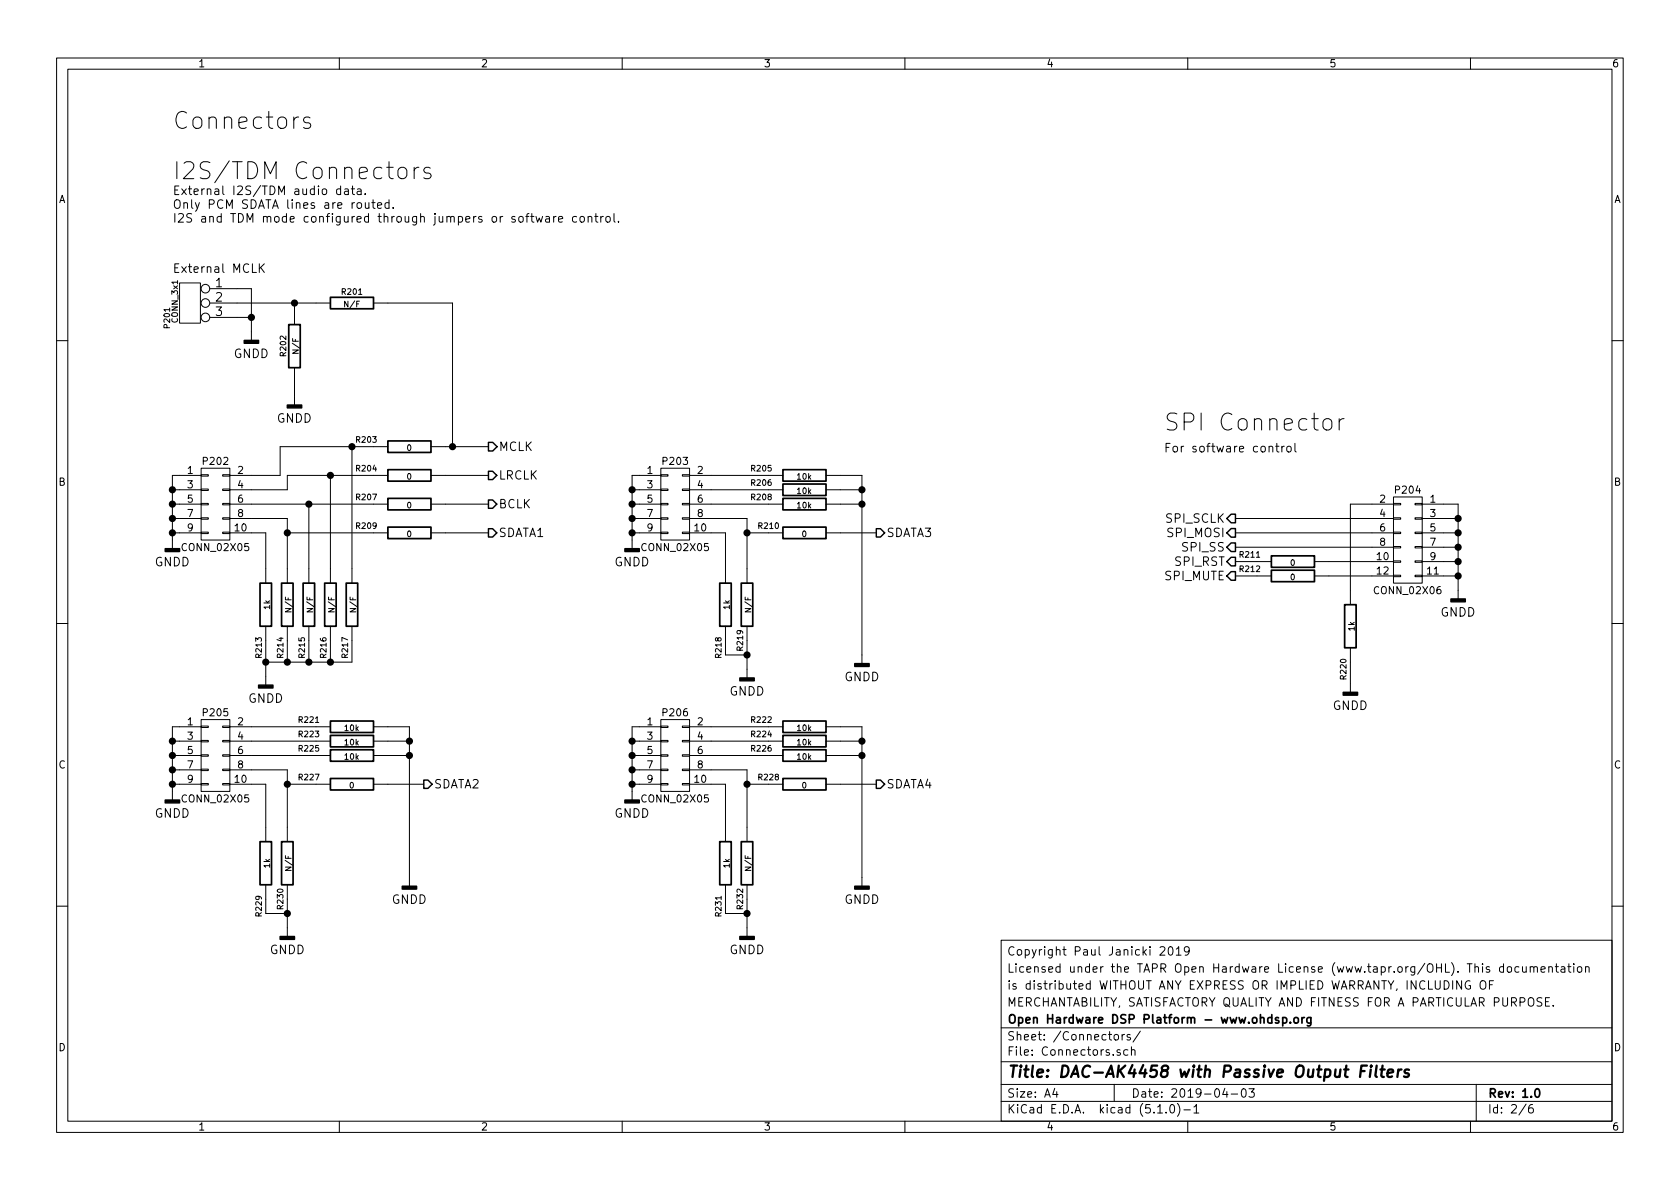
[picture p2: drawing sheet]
EESchema Schematic File Version 4
LIBS:DAC-AK4458-1.0-cache
EELAYER 29 0
EELAYER END
$Descr A4 11693 8268
encoding utf-8
Sheet 2 6
Title "DAC-AK4458 with Passive Output Filters"
Date "2019-04-03"
Rev "1.0"
Comp "Open Hardware DSP Platform - www.ohdsp.org"
Comment1 "MERCHANTABILITY, SATISFACTORY QUALITY AND FITNESS FOR A PARTICULAR PURPOSE."
Comment2 "is distributed WITHOUT ANY EXPRESS OR IMPLIED WARRANTY, INCLUDING OF "
Comment3 "Licensed under the TAPR Open Hardware License (www.tapr.org/OHL). This documentation"
Comment4 "Copyright Paul Janicki 2019"
$EndDescr
$Comp
L power:GNDD #PWR0208
U 1 1
P 1850 4700
F 0 "#PWR0208" H 1850 4450 60  0001 C CNN
F 1 "GNDD" H 1850 4550 60  0000 C CNN
F 2 "" H 1850 4700 60  0000 C CNN
F 3 "" H 1850 4700 60  0000 C CNN
	1    1850 4700
	1    0    0    -1  
$EndComp
$Comp
L power:GNDD #PWR0203
U 1 1
P 1200 3750
F 0 "#PWR0203" H 1200 3500 60  0001 C CNN
F 1 "GNDD" H 1200 3600 60  0000 C CNN
F 2 "" H 1200 3750 60  0000 C CNN
F 3 "" H 1200 3750 60  0000 C CNN
	1    1200 3750
	-1   0    0    -1  
$EndComp
Text HLabel 3400 3100 2    60   Output ~ 6
MCLK
Text Notes 8100 3000 0    118  ~ 6
SPI Connector
$Comp
L power:GNDD #PWR0214
U 1 1
P 2000 6450
F 0 "#PWR0214" H 2000 6200 60  0001 C CNN
F 1 "GNDD" H 2000 6300 60  0000 C CNN
F 2 "" H 2000 6450 60  0000 C CNN
F 3 "" H 2000 6450 60  0000 C CNN
	1    2000 6450
	1    0    0    -1  
$EndComp
$Comp
L power:GNDD #PWR0210
U 1 1
P 1200 5500
F 0 "#PWR0210" H 1200 5250 60  0001 C CNN
F 1 "GNDD" H 1200 5350 60  0000 C CNN
F 2 "" H 1200 5500 60  0000 C CNN
F 3 "" H 1200 5500 60  0000 C CNN
	1    1200 5500
	-1   0    0    -1  
$EndComp
$Comp
L power:GNDD #PWR0207
U 1 1
P 5200 4650
F 0 "#PWR0207" H 5200 4400 60  0001 C CNN
F 1 "GNDD" H 5200 4500 60  0000 C CNN
F 2 "" H 5200 4650 60  0000 C CNN
F 3 "" H 5200 4650 60  0000 C CNN
	1    5200 4650
	1    0    0    -1  
$EndComp
$Comp
L power:GNDD #PWR0204
U 1 1
P 4400 3750
F 0 "#PWR0204" H 4400 3500 60  0001 C CNN
F 1 "GNDD" H 4400 3600 60  0000 C CNN
F 2 "" H 4400 3750 60  0000 C CNN
F 3 "" H 4400 3750 60  0000 C CNN
	1    4400 3750
	-1   0    0    -1  
$EndComp
$Comp
L power:GNDD #PWR0215
U 1 1
P 5200 6450
F 0 "#PWR0215" H 5200 6200 60  0001 C CNN
F 1 "GNDD" H 5200 6300 60  0000 C CNN
F 2 "" H 5200 6450 60  0000 C CNN
F 3 "" H 5200 6450 60  0000 C CNN
	1    5200 6450
	1    0    0    -1  
$EndComp
$Comp
L power:GNDD #PWR0211
U 1 1
P 4400 5500
F 0 "#PWR0211" H 4400 5250 60  0001 C CNN
F 1 "GNDD" H 4400 5350 60  0000 C CNN
F 2 "" H 4400 5500 60  0000 C CNN
F 3 "" H 4400 5500 60  0000 C CNN
	1    4400 5500
	-1   0    0    -1  
$EndComp
Text HLabel 3400 3300 2    59   Output ~ 6
LRCLK
Text HLabel 3400 3500 2    59   Output ~ 6
BCLK
Text HLabel 3400 3700 2    59   Output ~ 6
SDATA1
Text HLabel 2950 5450 2    59   Output ~ 6
SDATA2
Text HLabel 6100 3700 2    59   Output ~ 6
SDATA3
Text HLabel 6100 5450 2    59   Output ~ 6
SDATA4
$Comp
L power:GNDD #PWR0212
U 1 1
P 2850 6100
F 0 "#PWR0212" H 2850 5850 60  0001 C CNN
F 1 "GNDD" H 2850 5950 60  0000 C CNN
F 2 "" H 2850 6100 60  0000 C CNN
F 3 "" H 2850 6100 60  0000 C CNN
	1    2850 6100
	-1   0    0    -1  
$EndComp
$Comp
L power:GNDD #PWR0206
U 1 1
P 6000 4550
F 0 "#PWR0206" H 6000 4300 60  0001 C CNN
F 1 "GNDD" H 6000 4400 60  0000 C CNN
F 2 "" H 6000 4550 60  0000 C CNN
F 3 "" H 6000 4550 60  0000 C CNN
	1    6000 4550
	1    0    0    -1  
$EndComp
$Comp
L power:GNDD #PWR0213
U 1 1
P 6000 6100
F 0 "#PWR0213" H 6000 5850 60  0001 C CNN
F 1 "GNDD" H 6000 5950 60  0000 C CNN
F 2 "" H 6000 6100 60  0000 C CNN
F 3 "" H 6000 6100 60  0000 C CNN
	1    6000 6100
	1    0    0    -1  
$EndComp
$Comp
L power:GNDD #PWR0201
U 1 1
P 1750 2300
F 0 "#PWR0201" H 1750 2050 60  0001 C CNN
F 1 "GNDD" H 1750 2150 60  0000 C CNN
F 2 "" H 1750 2300 60  0000 C CNN
F 3 "" H 1750 2300 60  0000 C CNN
	1    1750 2300
	-1   0    0    -1  
$EndComp
$Comp
L power:GNDD #PWR0202
U 1 1
P 2050 2750
F 0 "#PWR0202" H 2050 2500 60  0001 C CNN
F 1 "GNDD" H 2050 2600 60  0000 C CNN
F 2 "" H 2050 2750 60  0000 C CNN
F 3 "" H 2050 2750 60  0000 C CNN
	1    2050 2750
	-1   0    0    -1  
$EndComp
Text Notes 1200 1250 0    118  ~ 6
I2S/TDM Connectors
Text Notes 1200 1900 0    60   ~ 6
External MCLK
Text Notes 1200 1550 0    60   ~ 6
External I2S/TDM audio data. \nOnly PCM SDATA lines are routed.\nI2S and TDM mode configured through jumpers or software control.
Text HLabel 8600 3600 0    60   Output ~ 6
SPI_SCLK
Text HLabel 8600 3700 0    60   Output ~ 6
SPI_MOSI
Text HLabel 8600 3800 0    60   Output ~ 6
SPI_SS
Text HLabel 8600 4000 0    60   Output ~ 6
SPI_MUTE
Text HLabel 8600 3900 0    60   Output ~ 6
SPI_RST
$Comp
L power:GNDD #PWR0205
U 1 1
P 10150 4100
F 0 "#PWR0205" H 10150 3850 60  0001 C CNN
F 1 "GNDD" H 10150 3950 60  0000 C CNN
F 2 "" H 10150 4100 60  0000 C CNN
F 3 "" H 10150 4100 60  0000 C CNN
	1    10150 4100
	-1   0    0    -1  
$EndComp
Wire Wire Line
	8600 4000 8750 4000
Wire Wire Line
	8600 3900 8750 3900
Wire Wire Line
	8600 3800 9550 3800
Wire Wire Line
	8600 3700 9550 3700
Wire Wire Line
	8600 3600 9550 3600
Wire Wire Line
	10150 3500 10150 3600
Wire Wire Line
	10150 4000 10050 4000
Wire Wire Line
	10050 3900 10150 3900
Connection ~ 10150 4000
Wire Wire Line
	10050 3800 10150 3800
Connection ~ 10150 3900
Wire Wire Line
	10050 3700 10150 3700
Connection ~ 10150 3800
Wire Wire Line
	10050 3600 10150 3600
Connection ~ 10150 3700
Wire Wire Line
	10050 3500 10150 3500
Connection ~ 10150 3600
Wire Wire Line
	9550 3900 9250 3900
Connection ~ 5200 5450
Connection ~ 2000 5450
Connection ~ 2450 3100
Connection ~ 2300 3300
Connection ~ 2150 3500
Connection ~ 2000 3700
Wire Wire Line
	2050 2750 2050 2650
Connection ~ 2050 2100
Wire Wire Line
	2050 2150 2050 2100
Connection ~ 1750 2200
Wire Wire Line
	1750 2200 1650 2200
Connection ~ 3150 3100
Wire Wire Line
	3150 2100 3150 3100
Wire Wire Line
	2700 2100 3150 2100
Wire Wire Line
	1650 2100 2050 2100
Wire Wire Line
	1750 2000 1750 2200
Wire Wire Line
	6000 5050 6000 5150
Wire Wire Line
	4950 5250 5350 5250
Wire Wire Line
	4950 5150 5350 5150
Wire Wire Line
	5350 5050 4950 5050
Connection ~ 6000 5150
Wire Wire Line
	5850 5050 6000 5050
Connection ~ 6000 5250
Wire Wire Line
	5850 5150 6000 5150
Wire Wire Line
	5850 5250 6000 5250
Connection ~ 6000 3400
Wire Wire Line
	5850 3300 6000 3300
Connection ~ 6000 3500
Wire Wire Line
	6000 3300 6000 3400
Wire Wire Line
	5850 3400 6000 3400
Wire Wire Line
	6000 3500 5850 3500
Wire Wire Line
	2450 3950 2450 3100
Connection ~ 2300 4600
Wire Wire Line
	2450 4600 2450 4450
Connection ~ 2850 5150
Wire Wire Line
	2700 5050 2850 5050
Connection ~ 2850 5250
Wire Wire Line
	2850 5050 2850 5150
Wire Wire Line
	2700 5150 2850 5150
Wire Wire Line
	2850 5250 2700 5250
Wire Wire Line
	2200 5250 1750 5250
Wire Wire Line
	1750 5050 2200 5050
Wire Wire Line
	1750 5150 2200 5150
Connection ~ 4400 5150
Wire Wire Line
	4400 5050 4450 5050
Connection ~ 4400 5250
Wire Wire Line
	4400 5150 4450 5150
Connection ~ 4400 5350
Wire Wire Line
	4400 5250 4450 5250
Connection ~ 4400 5450
Wire Wire Line
	4400 5350 4450 5350
Wire Wire Line
	4400 5450 4450 5450
Wire Wire Line
	4400 5050 4400 5150
Wire Wire Line
	5200 6250 5200 6350
Wire Wire Line
	5850 5450 6100 5450
Wire Wire Line
	4950 5350 5200 5350
Wire Wire Line
	5200 5350 5200 5450
Wire Wire Line
	5200 5450 5350 5450
Wire Wire Line
	4950 5450 5050 5450
Connection ~ 4400 3400
Wire Wire Line
	4400 3300 4450 3300
Connection ~ 4400 3500
Wire Wire Line
	4400 3400 4450 3400
Connection ~ 4400 3600
Wire Wire Line
	4400 3500 4450 3500
Connection ~ 4400 3700
Wire Wire Line
	4400 3600 4450 3600
Wire Wire Line
	4400 3700 4450 3700
Wire Wire Line
	4400 3300 4400 3400
Wire Wire Line
	5200 4450 5200 4550
Wire Wire Line
	5850 3700 6100 3700
Wire Wire Line
	4950 3700 5050 3700
Connection ~ 1200 5150
Wire Wire Line
	1200 5050 1250 5050
Connection ~ 1200 5250
Wire Wire Line
	1200 5150 1250 5150
Connection ~ 1200 5350
Wire Wire Line
	1200 5250 1250 5250
Connection ~ 1200 5450
Wire Wire Line
	1200 5350 1250 5350
Wire Wire Line
	1200 5450 1250 5450
Wire Wire Line
	1200 5050 1200 5150
Wire Wire Line
	2000 6250 2000 6350
Wire Wire Line
	2700 5450 2950 5450
Wire Wire Line
	1750 5350 2000 5350
Wire Wire Line
	2000 5350 2000 5450
Wire Wire Line
	2000 5450 2200 5450
Wire Wire Line
	1750 5450 1850 5450
Wire Wire Line
	3100 3100 3150 3100
Wire Wire Line
	1950 3100 2450 3100
Wire Wire Line
	1950 3300 1950 3100
Connection ~ 1200 3400
Wire Wire Line
	1200 3300 1250 3300
Connection ~ 1200 3500
Wire Wire Line
	1200 3400 1250 3400
Connection ~ 1200 3600
Wire Wire Line
	1200 3500 1250 3500
Connection ~ 1200 3700
Wire Wire Line
	1200 3600 1250 3600
Wire Wire Line
	1200 3700 1250 3700
Wire Wire Line
	1200 3300 1200 3400
Wire Wire Line
	2150 4600 2150 4450
Wire Wire Line
	1850 4600 2000 4600
Connection ~ 2000 4600
Wire Wire Line
	2300 4600 2300 4450
Connection ~ 2150 4600
Wire Wire Line
	3100 3700 3400 3700
Wire Wire Line
	2150 3950 2150 3500
Wire Wire Line
	3100 3500 3400 3500
Wire Wire Line
	3100 3300 3400 3300
Wire Wire Line
	1750 3400 2000 3400
Wire Wire Line
	2000 3400 2000 3300
Wire Wire Line
	2000 3300 2300 3300
Wire Wire Line
	1750 3500 2150 3500
Wire Wire Line
	1750 3600 2000 3600
Wire Wire Line
	2000 3600 2000 3700
Wire Wire Line
	2000 3700 2600 3700
Wire Wire Line
	1750 3700 1850 3700
Wire Wire Line
	1750 3300 1950 3300
Wire Wire Line
	2300 3300 2300 3950
$Comp
L MyKiCadLibs-Lib:CONN_02X05 P202
U 1 1
P 1500 3500
F 0 "P202" H 1500 3800 50  0000 C CNN
F 1 "CONN_02X05" H 1500 3200 50  0000 C CNN
F 2 "MyKiCadLibs-Footprints:CONN_DIL_2X5_BOX_1MM" H 1500 2300 60  0001 C CNN
F 3 "" H 1500 2300 60  0000 C CNN
F 4 "2x5 2.54mm pitch box header" H 1500 3100 40  0001 C CNN "Description"
	1    1500 3500
	1    0    0    -1  
$EndComp
$Comp
L MyKiCadLibs-Lib:CONN_02X05 P205
U 1 1
P 1500 5250
F 0 "P205" H 1500 5550 50  0000 C CNN
F 1 "CONN_02X05" H 1500 4950 50  0000 C CNN
F 2 "MyKiCadLibs-Footprints:CONN_DIL_2X5_BOX_1MM" H 1500 4050 60  0001 C CNN
F 3 "" H 1500 4050 60  0000 C CNN
F 4 "2x5 2.54mm pitch box header" H 1500 4850 40  0001 C CNN "Description"
	1    1500 5250
	1    0    0    -1  
$EndComp
$Comp
L MyKiCadLibs-Lib:CONN_02X05 P203
U 1 1
P 4700 3500
F 0 "P203" H 4700 3800 50  0000 C CNN
F 1 "CONN_02X05" H 4700 3200 50  0000 C CNN
F 2 "MyKiCadLibs-Footprints:CONN_DIL_2X5_BOX_1MM" H 4700 2300 60  0001 C CNN
F 3 "" H 4700 2300 60  0000 C CNN
F 4 "2x5 2.54mm pitch box header" H 4700 3100 40  0001 C CNN "Description"
	1    4700 3500
	1    0    0    -1  
$EndComp
$Comp
L MyKiCadLibs-Lib:CONN_02X05 P206
U 1 1
P 4700 5250
F 0 "P206" H 4700 5550 50  0000 C CNN
F 1 "CONN_02X05" H 4700 4950 50  0000 C CNN
F 2 "MyKiCadLibs-Footprints:CONN_DIL_2X5_BOX_1MM" H 4700 4050 60  0001 C CNN
F 3 "" H 4700 4050 60  0000 C CNN
F 4 "2x5 2.54mm pitch box header" H 4700 4850 40  0001 C CNN "Description"
	1    4700 5250
	1    0    0    -1  
$EndComp
$Comp
L MyKiCadLibs-Lib:CONN_02X06 P204
U 1 1
P 9800 3750
F 0 "P204" H 9800 4100 50  0000 C CNN
F 1 "CONN_02X06" H 9800 3400 50  0000 C CNN
F 2 "MyKiCadLibs-Footprints:CONN_DIL_2X6_BOX_1MM" H 9800 2550 60  0001 C CNN
F 3 "" H 9800 2550 60  0000 C CNN
F 4 "2x6 2.54mm pitch box header" H 9800 3300 40  0001 C CNN "Description"
	1    9800 3750
	-1   0    0    -1  
$EndComp
Wire Wire Line
	1750 2000 1650 2000
$Comp
L MyKiCadLibs-Lib:CONN_3x1 P201
U 1 1
P 1650 2000
F 0 "P201" V 2135 1795 40  0000 C CNN
F 1 "CONN_3x1" V 2080 1910 40  0000 C CNN
F 2 "MyKiCadLibs-Footprints:CONN_SIL_3_1MM" H 1990 1890 60  0001 C CNN
F 3 "" H 1990 1890 60  0000 C CNN
F 4 "1x3 2.54mm pitch pin header" H 1900 1700 40  0001 C CNN "Description"
	1    1650 2000
	-1   0    0    -1  
$EndComp
$Comp
L MyKiCadLibs-Lib:R R201
U 1 1
P 2450 2100
F 0 "R201" V 2370 2100 40  0000 C CNN
F 1 "N/F" V 2457 2101 40  0000 C CNN
F 2 "MyKiCadLibs-Footprints:SMD-0805" V 2380 2100 30  0001 C CNN
F 3 "" V 2370 2100 30  0000 C CNN
F 4 "100mW" V 2550 2100 40  0001 C CNN "Power"
F 5 "Thick or thin film resistor" V 2695 2100 40  0001 C CNN "Description"
F 6 "0805" V 2625 2100 40  0001 C CNN "Size"
F 7 "1%" V 2775 2100 40  0001 C CNN "Tolerance"
	1    2450 2100
	0    -1   1    0   
$EndComp
$Comp
L MyKiCadLibs-Lib:R R202
U 1 1
P 2050 2400
F 0 "R202" V 1970 2400 40  0000 C CNN
F 1 "N/F" V 2057 2401 40  0000 C CNN
F 2 "MyKiCadLibs-Footprints:SMD-0805" V 1980 2400 30  0001 C CNN
F 3 "" V 1970 2400 30  0000 C CNN
F 4 "100mW" V 2150 2400 40  0001 C CNN "Power"
F 5 "Thick or thin film resistor" V 2295 2400 40  0001 C CNN "Description"
F 6 "0805" V 2225 2400 40  0001 C CNN "Size"
F 7 "1%" V 2375 2400 40  0001 C CNN "Tolerance"
	1    2050 2400
	1    0    0    1   
$EndComp
$Comp
L MyKiCadLibs-Lib:R R203
U 1 1
P 2850 3100
F 0 "R203" V 2800 3400 40  0000 C CNN
F 1 "0" V 2857 3101 40  0000 C CNN
F 2 "MyKiCadLibs-Footprints:SMD-0805" V 2780 3100 30  0001 C CNN
F 3 "" V 2770 3100 30  0000 C CNN
F 4 "100mW" V 2950 3100 40  0001 C CNN "Power"
F 5 "Thick or thin film resistor" V 3095 3100 40  0001 C CNN "Description"
F 6 "0805" V 3025 3100 40  0001 C CNN "Size"
F 7 "1%" V 3175 3100 40  0001 C CNN "Tolerance"
	1    2850 3100
	0    -1   1    0   
$EndComp
$Comp
L MyKiCadLibs-Lib:R R204
U 1 1
P 2850 3300
F 0 "R204" V 2800 3600 40  0000 C CNN
F 1 "0" V 2857 3301 40  0000 C CNN
F 2 "MyKiCadLibs-Footprints:SMD-0805" V 2780 3300 30  0001 C CNN
F 3 "" V 2770 3300 30  0000 C CNN
F 4 "100mW" V 2950 3300 40  0001 C CNN "Power"
F 5 "Thick or thin film resistor" V 3095 3300 40  0001 C CNN "Description"
F 6 "0805" V 3025 3300 40  0001 C CNN "Size"
F 7 "1%" V 3175 3300 40  0001 C CNN "Tolerance"
	1    2850 3300
	0    -1   1    0   
$EndComp
$Comp
L MyKiCadLibs-Lib:R R207
U 1 1
P 2850 3500
F 0 "R207" V 2800 3800 40  0000 C CNN
F 1 "0" V 2857 3501 40  0000 C CNN
F 2 "MyKiCadLibs-Footprints:SMD-0805" V 2780 3500 30  0001 C CNN
F 3 "" V 2770 3500 30  0000 C CNN
F 4 "100mW" V 2950 3500 40  0001 C CNN "Power"
F 5 "Thick or thin film resistor" V 3095 3500 40  0001 C CNN "Description"
F 6 "0805" V 3025 3500 40  0001 C CNN "Size"
F 7 "1%" V 3175 3500 40  0001 C CNN "Tolerance"
	1    2850 3500
	0    -1   1    0   
$EndComp
$Comp
L MyKiCadLibs-Lib:R R209
U 1 1
P 2850 3700
F 0 "R209" V 2800 4000 40  0000 C CNN
F 1 "0" V 2857 3701 40  0000 C CNN
F 2 "MyKiCadLibs-Footprints:SMD-0805" V 2780 3700 30  0001 C CNN
F 3 "" V 2770 3700 30  0000 C CNN
F 4 "100mW" V 2950 3700 40  0001 C CNN "Power"
F 5 "Thick or thin film resistor" V 3095 3700 40  0001 C CNN "Description"
F 6 "0805" V 3025 3700 40  0001 C CNN "Size"
F 7 "1%" V 3175 3700 40  0001 C CNN "Tolerance"
	1    2850 3700
	0    -1   1    0   
$EndComp
$Comp
L MyKiCadLibs-Lib:R R214
U 1 1
P 2000 4200
F 0 "R214" V 1950 4500 40  0000 C CNN
F 1 "N/F" V 2007 4201 40  0000 C CNN
F 2 "MyKiCadLibs-Footprints:SMD-0805" V 1930 4200 30  0001 C CNN
F 3 "" V 1920 4200 30  0000 C CNN
F 4 "100mW" V 2100 4200 40  0001 C CNN "Power"
F 5 "Thick or thin film resistor" V 2245 4200 40  0001 C CNN "Description"
F 6 "0805" V 2175 4200 40  0001 C CNN "Size"
F 7 "1%" V 2325 4200 40  0001 C CNN "Tolerance"
	1    2000 4200
	1    0    0    1   
$EndComp
$Comp
L MyKiCadLibs-Lib:R R215
U 1 1
P 2150 4200
F 0 "R215" V 2100 4500 40  0000 C CNN
F 1 "N/F" V 2157 4201 40  0000 C CNN
F 2 "MyKiCadLibs-Footprints:SMD-0805" V 2080 4200 30  0001 C CNN
F 3 "" V 2070 4200 30  0000 C CNN
F 4 "100mW" V 2250 4200 40  0001 C CNN "Power"
F 5 "Thick or thin film resistor" V 2395 4200 40  0001 C CNN "Description"
F 6 "0805" V 2325 4200 40  0001 C CNN "Size"
F 7 "1%" V 2475 4200 40  0001 C CNN "Tolerance"
	1    2150 4200
	1    0    0    1   
$EndComp
$Comp
L MyKiCadLibs-Lib:R R216
U 1 1
P 2300 4200
F 0 "R216" V 2250 4500 40  0000 C CNN
F 1 "N/F" V 2307 4201 40  0000 C CNN
F 2 "MyKiCadLibs-Footprints:SMD-0805" V 2230 4200 30  0001 C CNN
F 3 "" V 2220 4200 30  0000 C CNN
F 4 "100mW" V 2400 4200 40  0001 C CNN "Power"
F 5 "Thick or thin film resistor" V 2545 4200 40  0001 C CNN "Description"
F 6 "0805" V 2475 4200 40  0001 C CNN "Size"
F 7 "1%" V 2625 4200 40  0001 C CNN "Tolerance"
	1    2300 4200
	1    0    0    1   
$EndComp
$Comp
L MyKiCadLibs-Lib:R R217
U 1 1
P 2450 4200
F 0 "R217" V 2400 4500 40  0000 C CNN
F 1 "N/F" V 2457 4201 40  0000 C CNN
F 2 "MyKiCadLibs-Footprints:SMD-0805" V 2380 4200 30  0001 C CNN
F 3 "" V 2370 4200 30  0000 C CNN
F 4 "100mW" V 2550 4200 40  0001 C CNN "Power"
F 5 "Thick or thin film resistor" V 2695 4200 40  0001 C CNN "Description"
F 6 "0805" V 2625 4200 40  0001 C CNN "Size"
F 7 "1%" V 2775 4200 40  0001 C CNN "Tolerance"
	1    2450 4200
	1    0    0    1   
$EndComp
$Comp
L MyKiCadLibs-Lib:R R221
U 1 1
P 2450 5050
F 0 "R221" V 2400 5350 40  0000 C CNN
F 1 "10k" V 2457 5051 40  0000 C CNN
F 2 "MyKiCadLibs-Footprints:SMD-0805" V 2380 5050 30  0001 C CNN
F 3 "" V 2370 5050 30  0000 C CNN
F 4 "100mW" V 2550 5050 40  0001 C CNN "Power"
F 5 "Thick or thin film resistor" V 2695 5050 40  0001 C CNN "Description"
F 6 "0805" V 2625 5050 40  0001 C CNN "Size"
F 7 "1%" V 2775 5050 40  0001 C CNN "Tolerance"
	1    2450 5050
	0    -1   1    0   
$EndComp
$Comp
L MyKiCadLibs-Lib:R R223
U 1 1
P 2450 5150
F 0 "R223" V 2400 5450 40  0000 C CNN
F 1 "10k" V 2457 5151 40  0000 C CNN
F 2 "MyKiCadLibs-Footprints:SMD-0805" V 2380 5150 30  0001 C CNN
F 3 "" V 2370 5150 30  0000 C CNN
F 4 "100mW" V 2550 5150 40  0001 C CNN "Power"
F 5 "Thick or thin film resistor" V 2695 5150 40  0001 C CNN "Description"
F 6 "0805" V 2625 5150 40  0001 C CNN "Size"
F 7 "1%" V 2775 5150 40  0001 C CNN "Tolerance"
	1    2450 5150
	0    -1   1    0   
$EndComp
$Comp
L MyKiCadLibs-Lib:R R225
U 1 1
P 2450 5250
F 0 "R225" V 2400 5550 40  0000 C CNN
F 1 "10k" V 2457 5251 40  0000 C CNN
F 2 "MyKiCadLibs-Footprints:SMD-0805" V 2380 5250 30  0001 C CNN
F 3 "" V 2370 5250 30  0000 C CNN
F 4 "100mW" V 2550 5250 40  0001 C CNN "Power"
F 5 "Thick or thin film resistor" V 2695 5250 40  0001 C CNN "Description"
F 6 "0805" V 2625 5250 40  0001 C CNN "Size"
F 7 "1%" V 2775 5250 40  0001 C CNN "Tolerance"
	1    2450 5250
	0    -1   1    0   
$EndComp
$Comp
L MyKiCadLibs-Lib:R R227
U 1 1
P 2450 5450
F 0 "R227" V 2400 5750 40  0000 C CNN
F 1 "0" V 2457 5451 40  0000 C CNN
F 2 "MyKiCadLibs-Footprints:SMD-0805" V 2380 5450 30  0001 C CNN
F 3 "" V 2370 5450 30  0000 C CNN
F 4 "100mW" V 2550 5450 40  0001 C CNN "Power"
F 5 "Thick or thin film resistor" V 2695 5450 40  0001 C CNN "Description"
F 6 "0805" V 2625 5450 40  0001 C CNN "Size"
F 7 "1%" V 2775 5450 40  0001 C CNN "Tolerance"
	1    2450 5450
	0    -1   1    0   
$EndComp
$Comp
L MyKiCadLibs-Lib:R R230
U 1 1
P 2000 6000
F 0 "R230" V 1950 6250 40  0000 C CNN
F 1 "N/F" V 2007 6001 40  0000 C CNN
F 2 "MyKiCadLibs-Footprints:SMD-0805" V 1930 6000 30  0001 C CNN
F 3 "" V 1920 6000 30  0000 C CNN
F 4 "100mW" V 2100 6000 40  0001 C CNN "Power"
F 5 "Thick or thin film resistor" V 2245 6000 40  0001 C CNN "Description"
F 6 "0805" V 2175 6000 40  0001 C CNN "Size"
F 7 "1%" V 2325 6000 40  0001 C CNN "Tolerance"
	1    2000 6000
	1    0    0    1   
$EndComp
Wire Wire Line
	5200 3700 5350 3700
Wire Wire Line
	5200 3600 5200 3700
Wire Wire Line
	4950 3600 5200 3600
Wire Wire Line
	5350 3300 4950 3300
Wire Wire Line
	4950 3400 5350 3400
Wire Wire Line
	4950 3500 5350 3500
Connection ~ 5200 3700
$Comp
L MyKiCadLibs-Lib:R R205
U 1 1
P 5600 3300
F 0 "R205" V 5550 3600 40  0000 C CNN
F 1 "10k" V 5607 3301 40  0000 C CNN
F 2 "MyKiCadLibs-Footprints:SMD-0805" V 5530 3300 30  0001 C CNN
F 3 "" V 5520 3300 30  0000 C CNN
F 4 "100mW" V 5700 3300 40  0001 C CNN "Power"
F 5 "Thick or thin film resistor" V 5845 3300 40  0001 C CNN "Description"
F 6 "0805" V 5775 3300 40  0001 C CNN "Size"
F 7 "1%" V 5925 3300 40  0001 C CNN "Tolerance"
	1    5600 3300
	0    -1   1    0   
$EndComp
$Comp
L MyKiCadLibs-Lib:R R206
U 1 1
P 5600 3400
F 0 "R206" V 5550 3700 40  0000 C CNN
F 1 "10k" V 5607 3401 40  0000 C CNN
F 2 "MyKiCadLibs-Footprints:SMD-0805" V 5530 3400 30  0001 C CNN
F 3 "" V 5520 3400 30  0000 C CNN
F 4 "100mW" V 5700 3400 40  0001 C CNN "Power"
F 5 "Thick or thin film resistor" V 5845 3400 40  0001 C CNN "Description"
F 6 "0805" V 5775 3400 40  0001 C CNN "Size"
F 7 "1%" V 5925 3400 40  0001 C CNN "Tolerance"
	1    5600 3400
	0    -1   1    0   
$EndComp
$Comp
L MyKiCadLibs-Lib:R R208
U 1 1
P 5600 3500
F 0 "R208" V 5550 3800 40  0000 C CNN
F 1 "10k" V 5607 3501 40  0000 C CNN
F 2 "MyKiCadLibs-Footprints:SMD-0805" V 5530 3500 30  0001 C CNN
F 3 "" V 5520 3500 30  0000 C CNN
F 4 "100mW" V 5700 3500 40  0001 C CNN "Power"
F 5 "Thick or thin film resistor" V 5845 3500 40  0001 C CNN "Description"
F 6 "0805" V 5775 3500 40  0001 C CNN "Size"
F 7 "1%" V 5925 3500 40  0001 C CNN "Tolerance"
	1    5600 3500
	0    -1   1    0   
$EndComp
$Comp
L MyKiCadLibs-Lib:R R222
U 1 1
P 5600 5050
F 0 "R222" V 5550 5350 40  0000 C CNN
F 1 "10k" V 5607 5051 40  0000 C CNN
F 2 "MyKiCadLibs-Footprints:SMD-0805" V 5530 5050 30  0001 C CNN
F 3 "" V 5520 5050 30  0000 C CNN
F 4 "100mW" V 5700 5050 40  0001 C CNN "Power"
F 5 "Thick or thin film resistor" V 5845 5050 40  0001 C CNN "Description"
F 6 "0805" V 5775 5050 40  0001 C CNN "Size"
F 7 "1%" V 5925 5050 40  0001 C CNN "Tolerance"
	1    5600 5050
	0    -1   1    0   
$EndComp
$Comp
L MyKiCadLibs-Lib:R R224
U 1 1
P 5600 5150
F 0 "R224" V 5550 5450 40  0000 C CNN
F 1 "10k" V 5607 5151 40  0000 C CNN
F 2 "MyKiCadLibs-Footprints:SMD-0805" V 5530 5150 30  0001 C CNN
F 3 "" V 5520 5150 30  0000 C CNN
F 4 "100mW" V 5700 5150 40  0001 C CNN "Power"
F 5 "Thick or thin film resistor" V 5845 5150 40  0001 C CNN "Description"
F 6 "0805" V 5775 5150 40  0001 C CNN "Size"
F 7 "1%" V 5925 5150 40  0001 C CNN "Tolerance"
	1    5600 5150
	0    -1   1    0   
$EndComp
$Comp
L MyKiCadLibs-Lib:R R226
U 1 1
P 5600 5250
F 0 "R226" V 5550 5550 40  0000 C CNN
F 1 "10k" V 5607 5251 40  0000 C CNN
F 2 "MyKiCadLibs-Footprints:SMD-0805" V 5530 5250 30  0001 C CNN
F 3 "" V 5520 5250 30  0000 C CNN
F 4 "100mW" V 5700 5250 40  0001 C CNN "Power"
F 5 "Thick or thin film resistor" V 5845 5250 40  0001 C CNN "Description"
F 6 "0805" V 5775 5250 40  0001 C CNN "Size"
F 7 "1%" V 5925 5250 40  0001 C CNN "Tolerance"
	1    5600 5250
	0    -1   1    0   
$EndComp
$Comp
L MyKiCadLibs-Lib:R R210
U 1 1
P 5600 3700
F 0 "R210" V 5550 3950 40  0000 C CNN
F 1 "0" V 5607 3701 40  0000 C CNN
F 2 "MyKiCadLibs-Footprints:SMD-0805" V 5530 3700 30  0001 C CNN
F 3 "" V 5520 3700 30  0000 C CNN
F 4 "100mW" V 5700 3700 40  0001 C CNN "Power"
F 5 "Thick or thin film resistor" V 5845 3700 40  0001 C CNN "Description"
F 6 "0805" V 5775 3700 40  0001 C CNN "Size"
F 7 "1%" V 5925 3700 40  0001 C CNN "Tolerance"
	1    5600 3700
	0    -1   1    0   
$EndComp
$Comp
L MyKiCadLibs-Lib:R R228
U 1 1
P 5600 5450
F 0 "R228" V 5550 5700 40  0000 C CNN
F 1 "0" V 5607 5451 40  0000 C CNN
F 2 "MyKiCadLibs-Footprints:SMD-0805" V 5530 5450 30  0001 C CNN
F 3 "" V 5520 5450 30  0000 C CNN
F 4 "100mW" V 5700 5450 40  0001 C CNN "Power"
F 5 "Thick or thin film resistor" V 5845 5450 40  0001 C CNN "Description"
F 6 "0805" V 5775 5450 40  0001 C CNN "Size"
F 7 "1%" V 5925 5450 40  0001 C CNN "Tolerance"
	1    5600 5450
	0    -1   1    0   
$EndComp
$Comp
L MyKiCadLibs-Lib:R R219
U 1 1
P 5200 4200
F 0 "R219" V 5150 4450 40  0000 C CNN
F 1 "N/F" V 5207 4201 40  0000 C CNN
F 2 "MyKiCadLibs-Footprints:SMD-0805" V 5130 4200 30  0001 C CNN
F 3 "" V 5120 4200 30  0000 C CNN
F 4 "100mW" V 5300 4200 40  0001 C CNN "Power"
F 5 "Thick or thin film resistor" V 5445 4200 40  0001 C CNN "Description"
F 6 "0805" V 5375 4200 40  0001 C CNN "Size"
F 7 "1%" V 5525 4200 40  0001 C CNN "Tolerance"
	1    5200 4200
	1    0    0    1   
$EndComp
$Comp
L MyKiCadLibs-Lib:R R232
U 1 1
P 5200 6000
F 0 "R232" V 5150 6250 40  0000 C CNN
F 1 "N/F" V 5207 6001 40  0000 C CNN
F 2 "MyKiCadLibs-Footprints:SMD-0805" V 5130 6000 30  0001 C CNN
F 3 "" V 5120 6000 30  0000 C CNN
F 4 "100mW" V 5300 6000 40  0001 C CNN "Power"
F 5 "Thick or thin film resistor" V 5445 6000 40  0001 C CNN "Description"
F 6 "0805" V 5375 6000 40  0001 C CNN "Size"
F 7 "1%" V 5525 6000 40  0001 C CNN "Tolerance"
	1    5200 6000
	1    0    0    1   
$EndComp
$Comp
L MyKiCadLibs-Lib:R R211
U 1 1
P 9000 3900
F 0 "R211" V 8950 4200 40  0000 C CNN
F 1 "0" V 9007 3901 40  0000 C CNN
F 2 "MyKiCadLibs-Footprints:SMD-0805" V 8930 3900 30  0001 C CNN
F 3 "" V 8920 3900 30  0000 C CNN
F 4 "100mW" V 9100 3900 40  0001 C CNN "Power"
F 5 "Thick or thin film resistor" V 9245 3900 40  0001 C CNN "Description"
F 6 "0805" V 9175 3900 40  0001 C CNN "Size"
F 7 "1%" V 9325 3900 40  0001 C CNN "Tolerance"
	1    9000 3900
	0    -1   1    0   
$EndComp
Text Notes 8100 3150 0    60   ~ 6
For software control
Text Notes 1200 900  0    118  ~ 6
Connectors
Wire Wire Line
	1850 3700 1850 3950
$Comp
L MyKiCadLibs-Lib:R R213
U 1 1
P 1850 4200
F 0 "R213" V 1800 4500 40  0000 C CNN
F 1 "1k" V 1857 4201 40  0000 C CNN
F 2 "MyKiCadLibs-Footprints:SMD-0805" V 1780 4200 30  0001 C CNN
F 3 "" V 1770 4200 30  0000 C CNN
F 4 "100mW" V 1950 4200 40  0001 C CNN "Power"
F 5 "Thick or thin film resistor" V 2095 4200 40  0001 C CNN "Description"
F 6 "0805" V 2025 4200 40  0001 C CNN "Size"
F 7 "1%" V 2175 4200 40  0001 C CNN "Tolerance"
	1    1850 4200
	1    0    0    1   
$EndComp
Wire Wire Line
	1850 4450 1850 4600
Wire Wire Line
	2000 4450 2000 4600
Connection ~ 1850 4600
Wire Wire Line
	5050 3700 5050 3950
Wire Wire Line
	5050 4450 5050 4550
Wire Wire Line
	5050 4550 5200 4550
Connection ~ 5200 4550
Wire Wire Line
	1850 6250 1850 6350
Wire Wire Line
	1850 6350 2000 6350
Connection ~ 2000 6350
Wire Wire Line
	5050 5450 5050 5750
Wire Wire Line
	5050 6250 5050 6350
Wire Wire Line
	5050 6350 5200 6350
Connection ~ 5200 6350
$Comp
L MyKiCadLibs-Lib:R R218
U 1 1
P 5050 4200
F 0 "R218" V 5000 4500 40  0000 C CNN
F 1 "1k" V 5057 4201 40  0000 C CNN
F 2 "MyKiCadLibs-Footprints:SMD-0805" V 4980 4200 30  0001 C CNN
F 3 "" V 4970 4200 30  0000 C CNN
F 4 "100mW" V 5150 4200 40  0001 C CNN "Power"
F 5 "Thick or thin film resistor" V 5295 4200 40  0001 C CNN "Description"
F 6 "0805" V 5225 4200 40  0001 C CNN "Size"
F 7 "1%" V 5375 4200 40  0001 C CNN "Tolerance"
	1    5050 4200
	1    0    0    1   
$EndComp
$Comp
L MyKiCadLibs-Lib:R R231
U 1 1
P 5050 6000
F 0 "R231" V 5000 6300 40  0000 C CNN
F 1 "1k" V 5057 6001 40  0000 C CNN
F 2 "MyKiCadLibs-Footprints:SMD-0805" V 4980 6000 30  0001 C CNN
F 3 "" V 4970 6000 30  0000 C CNN
F 4 "100mW" V 5150 6000 40  0001 C CNN "Power"
F 5 "Thick or thin film resistor" V 5295 6000 40  0001 C CNN "Description"
F 6 "0805" V 5225 6000 40  0001 C CNN "Size"
F 7 "1%" V 5375 6000 40  0001 C CNN "Tolerance"
	1    5050 6000
	1    0    0    1   
$EndComp
Wire Wire Line
	1850 5450 1850 5750
$Comp
L MyKiCadLibs-Lib:R R229
U 1 1
P 1850 6000
F 0 "R229" V 1800 6300 40  0000 C CNN
F 1 "1k" V 1857 6001 40  0000 C CNN
F 2 "MyKiCadLibs-Footprints:SMD-0805" V 1780 6000 30  0001 C CNN
F 3 "" V 1770 6000 30  0000 C CNN
F 4 "100mW" V 1950 6000 40  0001 C CNN "Power"
F 5 "Thick or thin film resistor" V 2095 6000 40  0001 C CNN "Description"
F 6 "0805" V 2025 6000 40  0001 C CNN "Size"
F 7 "1%" V 2175 6000 40  0001 C CNN "Tolerance"
	1    1850 6000
	1    0    0    1   
$EndComp
$Comp
L MyKiCadLibs-Lib:R R220
U 1 1
P 9400 4350
F 0 "R220" V 9350 4650 40  0000 C CNN
F 1 "1k" V 9407 4351 40  0000 C CNN
F 2 "MyKiCadLibs-Footprints:SMD-0805" V 9330 4350 30  0001 C CNN
F 3 "" V 9320 4350 30  0000 C CNN
F 4 "100mW" V 9500 4350 40  0001 C CNN "Power"
F 5 "Thick or thin film resistor" V 9645 4350 40  0001 C CNN "Description"
F 6 "0805" V 9575 4350 40  0001 C CNN "Size"
F 7 "1%" V 9725 4350 40  0001 C CNN "Tolerance"
	1    9400 4350
	1    0    0    1   
$EndComp
Wire Wire Line
	9400 4100 9400 3500
Wire Wire Line
	9400 3500 9550 3500
$Comp
L power:GNDD #PWR0209
U 1 1
P 9400 4750
F 0 "#PWR0209" H 9400 4500 60  0001 C CNN
F 1 "GNDD" H 9400 4600 60  0000 C CNN
F 2 "" H 9400 4750 60  0000 C CNN
F 3 "" H 9400 4750 60  0000 C CNN
	1    9400 4750
	-1   0    0    -1  
$EndComp
Wire Wire Line
	9400 4750 9400 4600
Wire Wire Line
	10150 4000 10150 4100
Wire Wire Line
	10150 3900 10150 4000
Wire Wire Line
	10150 3800 10150 3900
Wire Wire Line
	10150 3700 10150 3800
Wire Wire Line
	10150 3600 10150 3700
Wire Wire Line
	5200 5450 5200 5750
Wire Wire Line
	2000 5450 2000 5750
Wire Wire Line
	2450 3100 2600 3100
Wire Wire Line
	2300 3300 2600 3300
Wire Wire Line
	2150 3500 2600 3500
Wire Wire Line
	2000 3700 2000 3950
Wire Wire Line
	2050 2100 2200 2100
Wire Wire Line
	1750 2200 1750 2300
Wire Wire Line
	3150 3100 3400 3100
Wire Wire Line
	6000 5150 6000 5250
Wire Wire Line
	6000 5250 6000 6100
Wire Wire Line
	6000 3400 6000 3500
Wire Wire Line
	6000 3500 6000 4550
Wire Wire Line
	2300 4600 2450 4600
Wire Wire Line
	2850 5150 2850 5250
Wire Wire Line
	2850 5250 2850 6100
Wire Wire Line
	4400 5150 4400 5250
Wire Wire Line
	4400 5250 4400 5350
Wire Wire Line
	4400 5350 4400 5450
Wire Wire Line
	4400 5450 4400 5500
Wire Wire Line
	4400 3400 4400 3500
Wire Wire Line
	4400 3500 4400 3600
Wire Wire Line
	4400 3600 4400 3700
Wire Wire Line
	4400 3700 4400 3750
Wire Wire Line
	1200 5150 1200 5250
Wire Wire Line
	1200 5250 1200 5350
Wire Wire Line
	1200 5350 1200 5450
Wire Wire Line
	1200 5450 1200 5500
Wire Wire Line
	1200 3400 1200 3500
Wire Wire Line
	1200 3500 1200 3600
Wire Wire Line
	1200 3600 1200 3700
Wire Wire Line
	1200 3700 1200 3750
Wire Wire Line
	2000 4600 2150 4600
Wire Wire Line
	2150 4600 2300 4600
Wire Wire Line
	5200 3700 5200 3950
Wire Wire Line
	1850 4600 1850 4700
Wire Wire Line
	5200 4550 5200 4650
Wire Wire Line
	2000 6350 2000 6450
Wire Wire Line
	5200 6350 5200 6450
$Comp
L MyKiCadLibs-Lib:R R212
U 1 1
P 9000 4000
F 0 "R212" V 8950 4300 40  0000 C CNN
F 1 "0" V 9007 4001 40  0000 C CNN
F 2 "MyKiCadLibs-Footprints:SMD-0805" V 8930 4000 30  0001 C CNN
F 3 "" V 8920 4000 30  0000 C CNN
F 4 "100mW" V 9100 4000 40  0001 C CNN "Power"
F 5 "Thick or thin film resistor" V 9245 4000 40  0001 C CNN "Description"
F 6 "0805" V 9175 4000 40  0001 C CNN "Size"
F 7 "1%" V 9325 4000 40  0001 C CNN "Tolerance"
	1    9000 4000
	0    -1   1    0   
$EndComp
Wire Wire Line
	9250 4000 9550 4000
$EndSCHEMATC
